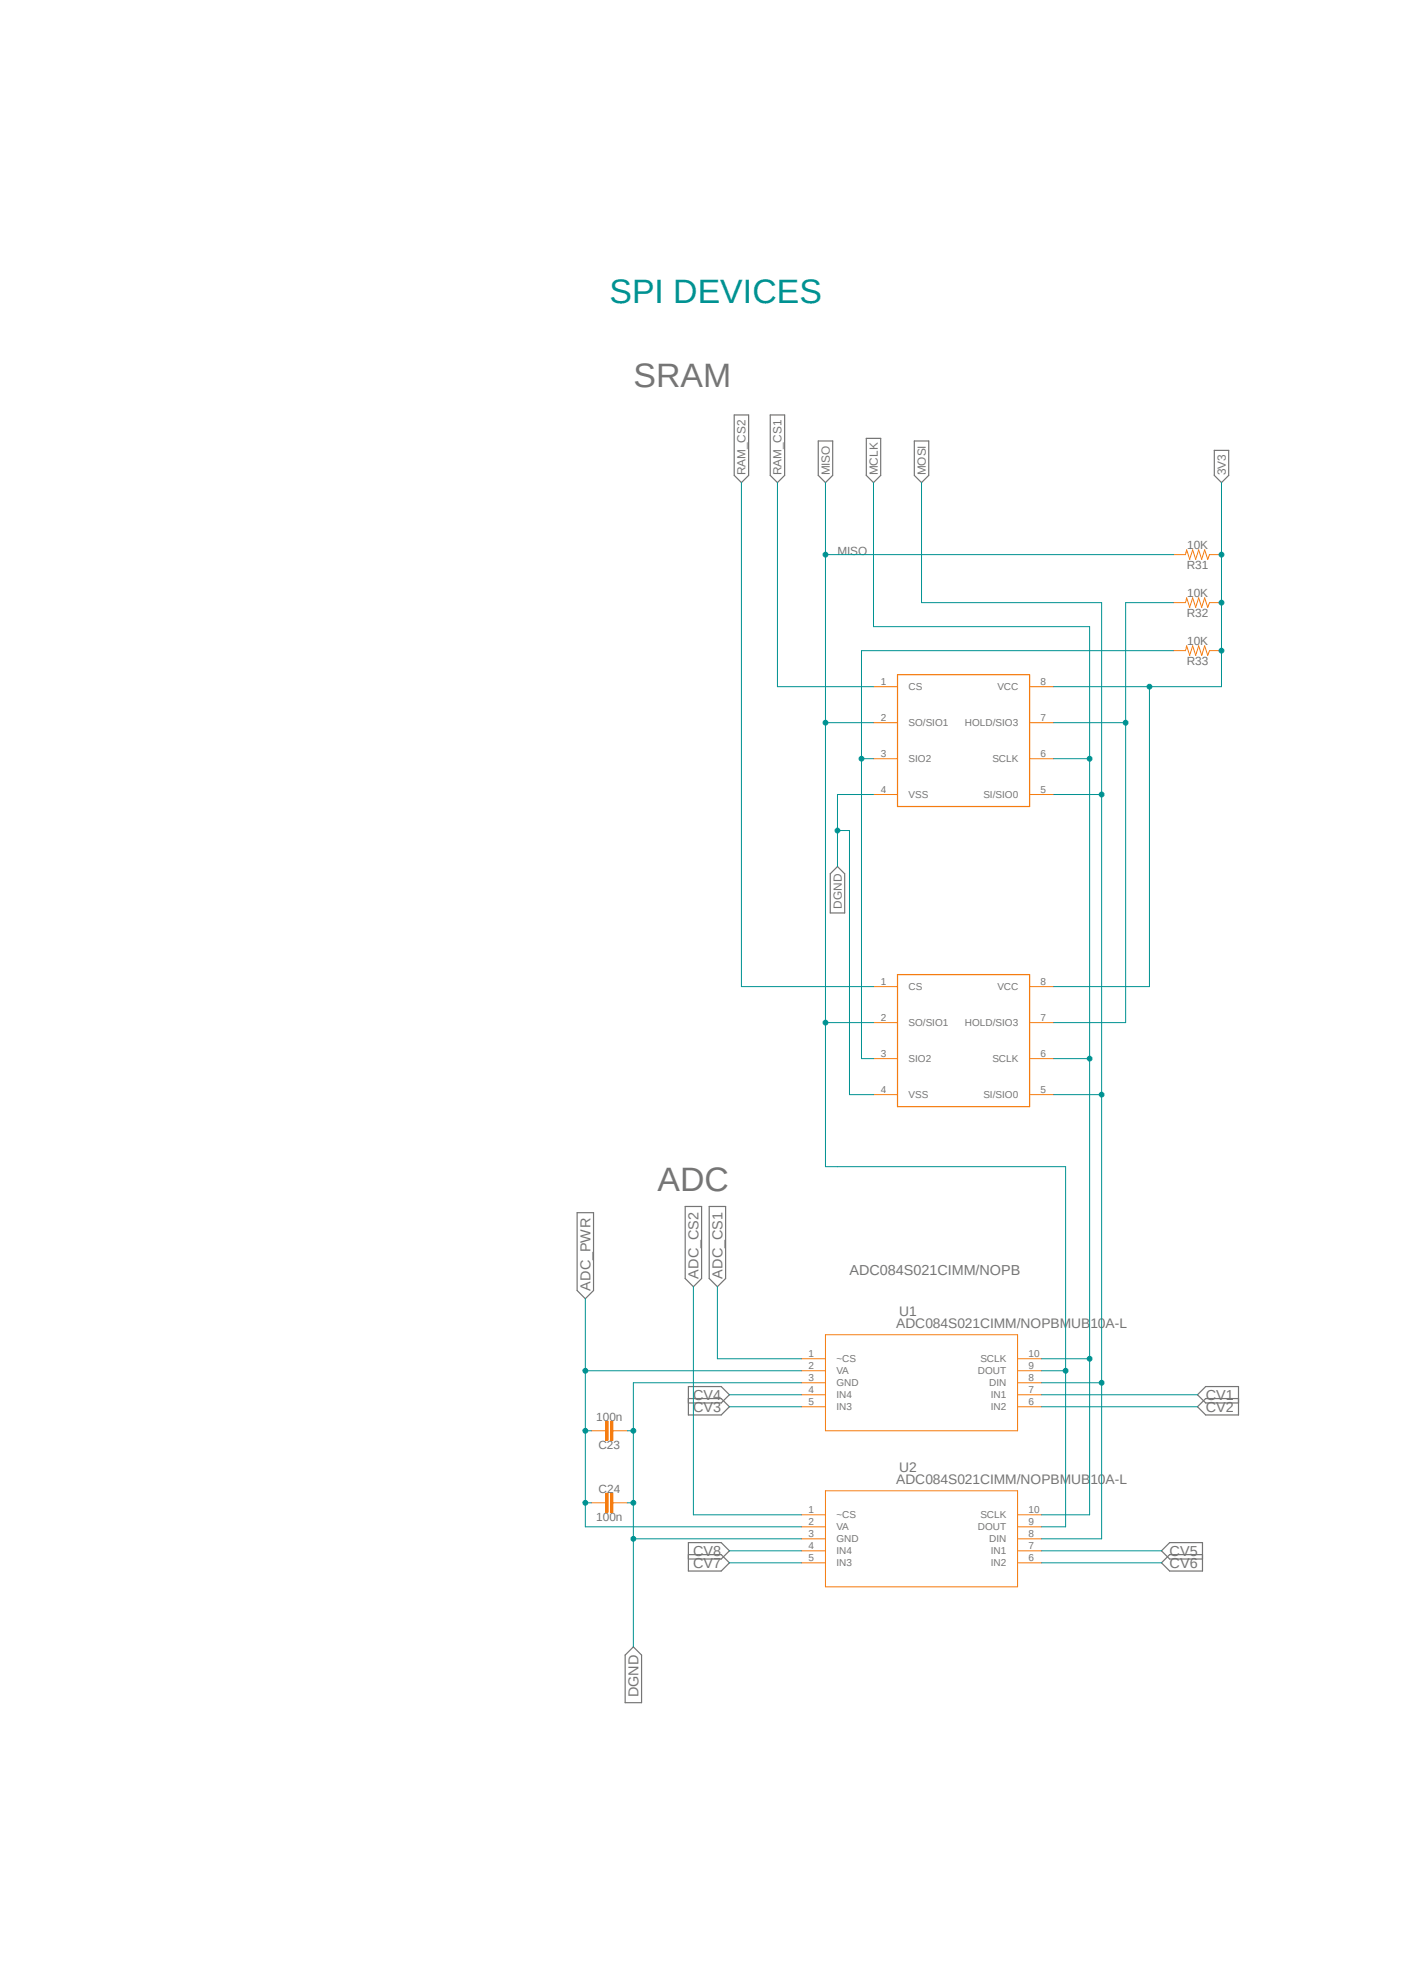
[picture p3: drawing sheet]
<svg xmlns="http://www.w3.org/2000/svg" width="297mm" height="420mm" viewBox="0 0 297 420" stroke-linecap="round" stroke-linejoin="round" font-family="sans-serif">
<path d="M0 128.5l262.8 232.1" fill="none" stroke="#fff" stroke-width=".21"/>
<g fill="none" stroke="#757575" stroke-width=".25">
<path d="M155.3 87.8h3.1v12.8l-1.6 1.5-1.5-1.5zM162.9 87.8h3.1v12.8l-1.5 1.5-1.6-1.5zM173.1 93.3h3v7.3l-1.5 1.5-1.5-1.5zM183.3 92.8h3v7.8l-1.5 1.5-1.5-1.5zM193.4 93.3h3.1v7.3l-1.6 1.5-1.5-1.5zM256.9 95.3h3v5.3l-1.5 1.5-1.5-1.5zM177.2 183.3l1.5 1.6v8.3h-3.1v-8.3zM122.1 256.6h3.5v16.4l-1.8 1.8-1.7-1.8zM144.9 255.3h3.5v15.2l-1.7 1.7-1.8-1.7zM150 255.3h3.5v15.2l-1.7 1.7-1.8-1.7zM145.6 295.9h7l1.7 1.7-1.7 1.8h-7v-6h7l1.7 1.7-1.7 1.7h-7M262 295.9h-6.9l-1.8 1.7 1.8 1.8h6.9v-6h-6.9l-1.8 1.7 1.8 1.7h6.9"/>
<path d="M145.6 328.9h7l1.7 1.8-1.7 1.7h-7v-6h7l1.7 1.7-1.7 1.8h-7M254.4 328.9h-7l-1.7 1.8 1.7 1.7h7v-6h-7l-1.7 1.7 1.7 1.8h7M134 348.4l1.7 1.8v10.1h-3.5v-10.1z"/>
</g>
<g fill="none" stroke="#f57c10" stroke-width=".21">
<path d="M248.2 117.3h2.6l.2-1 .7 2.1 .6-2.1 .6 2.1 .7-2.1 .6 2.1 .6-2.1 .7 2.1 .4-1.1h2.5M248.2 127.5h2.6l.2-1 .7 2 .6-2 .6 2 .7-2 .6 2 .6-2 .7 2 .4-1h2.5M248.2 137.7h2.6l.2-1 .7 2 .6-2 .6 2 .7-2 .6 2 .6-2 .7 2 .4-1h2.5M184.8 145.3h5.1M184.8 152.9h5.1M217.8 145.3h5.1M217.8 152.9h5.1M184.8 160.5h5.1M184.8 168.1h5.1M217.8 160.5h5.1M217.8 168.1h5.1M184.8 208.7h5.1"/>
<path d="M184.8 216.4h5.1M217.8 208.7h5.1M217.8 216.4h5.1M184.8 224h5.1M184.8 231.6h5.1M217.8 224h5.1M217.8 231.6h5.1M169.5 287.5h5.1M169.5 290h5.1M169.5 292.6h5.1M169.5 295.1h5.1M169.5 297.6h5.1"/>
<path d="M174.6 282.4h40.7v20.3h-40.7zM215.3 287.5h5M215.3 290h5M215.3 292.6h5M215.3 295.1h5M215.3 297.6h5M174.6 315.4h40.7v20.3h-40.7zM169.5 320.5h5.1M169.5 323h5.1M169.5 325.6h5.1M169.5 328.1h5.1M169.5 330.7h5.1"/>
<path d="M215.3 320.5h5M215.3 323h5M215.3 325.6h5M215.3 328.1h5M215.3 330.7h5"/>
</g>
<path d="M189.9 142.7h27.9v27.9h-27.9zM189.9 206.2h27.9v27.9h-27.9z" fill="none" stroke="#f57c10" stroke-width=".25"/>
<path d="M129.2 315.9h.5v4.1h-.5z" fill-rule="evenodd" fill="#f57c10"/>
<path d="M129.2 315.9h.5v4.1h-.5z" fill="none" stroke="#f57c10" stroke-width=".21"/>
<path d="M128.1 315.9h.6v4.1h-.6z" fill-rule="evenodd" fill="#f57c10"/>
<path d="M125.1 318h3.2M128.1 315.9h.6v4.1h-.6zM129.5 318h3.2" fill="none" stroke="#f57c10" stroke-width=".21"/>
<path d="M128.1 300.7h.6v4.1h-.6z" fill-rule="evenodd" fill="#f57c10"/>
<path d="M128.1 300.7h.6v4.1h-.6z" fill="none" stroke="#f57c10" stroke-width=".21"/>
<path d="M129.2 300.7h.5v4.1h-.5z" fill-rule="evenodd" fill="#f57c10"/>
<path d="M125.1 302.7h3.2M129.2 300.7h.5v4.1h-.5zM129.5 302.7h3.2" fill="none" stroke="#f57c10" stroke-width=".21"/>
<path d="M184.8 102.1v30.5h45.7v187.9h-10.2M222.9 160.5h7.6M222.9 224h7.6M220.3 287.5h10.2" fill="none" stroke="#009292" stroke-width=".21"/>
<circle cx="230.5" cy="160.5" r=".51" fill="#009292"/>
<circle cx="230.5" cy="160.5" r=".51" fill="none" stroke="#009292" stroke-width=".21"/>
<circle cx="230.5" cy="224" r=".51" fill="#009292"/>
<circle cx="230.5" cy="224" r=".51" fill="none" stroke="#009292" stroke-width=".21"/>
<circle cx="230.5" cy="287.5" r=".51" fill="#009292"/>
<g fill="none" stroke="#009292" stroke-width=".21">
<path d="M174.6 102.1v114.3h10.2M174.6 117.3h73.6M174.6 152.9h10.2"/>
<circle cx="230.5" cy="287.5" r=".51"/>
</g>
<circle cx="174.6" cy="117.3" r=".51" fill="#009292"/>
<circle cx="174.6" cy="117.3" r=".51" fill="none" stroke="#009292" stroke-width=".21"/>
<circle cx="174.6" cy="152.9" r=".51" fill="#009292"/>
<g fill="none" stroke="#009292" stroke-width=".21">
<path d="M177.2 246.8h48.2v76.2h-5.1M220.3 290h5.1"/>
<circle cx="174.6" cy="152.9" r=".51"/>
</g>
<circle cx="225.4" cy="290" r=".51" fill="#009292"/>
<g fill="none" stroke="#009292" stroke-width=".21">
<path d="M174.6 216.4v30.4h2.6"/>
<circle cx="225.4" cy="290" r=".51"/>
</g>
<circle cx="174.6" cy="216.4" r=".51" fill="#009292"/>
<g fill="none" stroke="#009292" stroke-width=".21">
<path d="M194.9 102.1v25.4h38.1v104.1h-10.1M222.9 168.1h10.1"/>
<circle cx="174.6" cy="216.4" r=".51"/>
</g>
<circle cx="233" cy="168.1" r=".51" fill="#009292"/>
<g fill="none" stroke="#009292" stroke-width=".21">
<path d="M233 231.6v61h-12.7"/>
<circle cx="233" cy="168.1" r=".51"/>
</g>
<circle cx="233" cy="231.6" r=".51" fill="#009292"/>
<g fill="none" stroke="#009292" stroke-width=".21">
<path d="M233 292.6v33h-12.7"/>
<circle cx="233" cy="231.6" r=".51"/>
</g>
<circle cx="233" cy="292.6" r=".51" fill="#009292"/>
<g fill="none" stroke="#009292" stroke-width=".21">
<path d="M248.2 127.5h-10.1v88.9h-15.2M222.9 152.9h15.2"/>
<circle cx="233" cy="292.6" r=".51"/>
</g>
<circle cx="238.1" cy="152.9" r=".51" fill="#009292"/>
<g fill="none" stroke="#009292" stroke-width=".21">
<path d="M248.2 137.7h-66v86.3h2.6M182.2 160.5h2.6"/>
<circle cx="238.1" cy="152.9" r=".51"/>
</g>
<circle cx="182.2" cy="160.5" r=".51" fill="#009292"/>
<g fill="none" stroke="#009292" stroke-width=".21">
<path d="M156.8 102.1v106.6h28M164.5 102.1v43.2h20.3M258.4 137.7v7.6h-35.5M243.2 145.3v63.4h-20.3M154.3 297.6h15.2M154.3 295.1h15.2M220.3 297.6h33M220.3 295.1h33"/>
<circle cx="182.2" cy="160.5" r=".51"/>
</g>
<circle cx="243.2" cy="145.3" r=".51" fill="#009292"/>
<g fill="none" stroke="#009292" stroke-width=".21">
<path d="M258.4 127.5v10.2"/>
<circle cx="243.2" cy="145.3" r=".51"/>
</g>
<circle cx="258.4" cy="137.7" r=".51" fill="#009292"/>
<g fill="none" stroke="#009292" stroke-width=".21">
<path d="M258.4 117.3v10.2"/>
<circle cx="258.4" cy="137.7" r=".51"/>
</g>
<circle cx="258.4" cy="127.5" r=".51" fill="#009292"/>
<g fill="none" stroke="#009292" stroke-width=".21">
<path d="M258.4 102.1v15.2"/>
<circle cx="258.4" cy="127.5" r=".51"/>
</g>
<circle cx="258.4" cy="117.3" r=".51" fill="#009292"/>
<g fill="none" stroke="#009292" stroke-width=".21">
<path d="M123.8 274.8v15.2h45.7M146.7 272.2v48.3h22.8M151.8 272.2v15.3h17.7M123.8 318v5h45.7"/>
<circle cx="258.4" cy="117.3" r=".51"/>
</g>
<circle cx="123.8" cy="290" r=".51" fill="#009292"/>
<g fill="none" stroke="#009292" stroke-width=".21">
<path d="M123.8 290v28M123.8 302.7h1.3"/>
<circle cx="123.8" cy="290" r=".51"/>
</g>
<circle cx="123.8" cy="302.7" r=".51" fill="#009292"/>
<g fill="none" stroke="#009292" stroke-width=".21">
<path d="M123.8 318h1.3"/>
<circle cx="123.8" cy="302.7" r=".51"/>
</g>
<circle cx="123.8" cy="318" r=".51" fill="#009292"/>
<g fill="none" stroke="#009292" stroke-width=".21">
<path d="M177.2 175.7h2.5v55.9h5.1M184.8 168.1h-7.6v15.2M154.3 328.1h15.2M154.3 330.7h15.2M220.3 328.1h25.4M220.3 330.7h25.4"/>
<circle cx="123.8" cy="318" r=".51"/>
</g>
<circle cx="177.2" cy="175.7" r=".51" fill="#009292"/>
<g fill="none" stroke="#009292" stroke-width=".21">
<path d="M169.5 292.6h-35.5v10.1M169.5 325.6h-35.5v22.8"/>
<circle cx="177.2" cy="175.7" r=".51"/>
</g>
<circle cx="134" cy="325.6" r=".51" fill="#009292"/>
<g fill="none" stroke="#009292" stroke-width=".21">
<path d="M132.7 302.7h1.3v22.9"/>
<circle cx="134" cy="325.6" r=".51"/>
</g>
<circle cx="134" cy="302.7" r=".51" fill="#009292"/>
<g fill="none" stroke="#009292" stroke-width=".21">
<path d="M132.7 318h1.3"/>
<circle cx="134" cy="302.7" r=".51"/>
</g>
<circle cx="134" cy="318" r=".51" fill="#009292"/>
<circle cx="134" cy="318" r=".51" fill="none" stroke="#009292" stroke-width=".21"/>
<text font-size="7.2" fill="#009292" x="128.9" y="64">SPI DEVICES</text>
<g font-size="7.2" fill="#757575">
<text x="134" y="81.8">SRAM</text>
<text x="139.1" y="251.9">ADC</text>
</g>
<g font-size="3" fill="#757575">
<text x="179.7" y="269.7">ADC084S021CIMM/NOPB</text>
<text x="124.9" y="273" transform="rotate(-90 124.9 273)">ADC_PWR</text>
<text x="147.8" y="270.5" transform="rotate(-90 147.8 270.5)">ADC_CS2</text>
<text x="152.9" y="270.5" transform="rotate(-90 152.9 270.5)">ADC_CS1</text>
<text x="146.6" y="298.7">CV3</text>
<text x="146.6" y="296.2">CV4</text>
<text x="255.1" y="296.2">CV1</text>
<text x="255.1" y="298.7">CV2</text>
<text x="146.6" y="329.2">CV8</text>
<text x="247.4" y="329.2">CV5</text>
<text x="146.6" y="331.8">CV7</text>
<text x="247.4" y="331.8">CV6</text>
<text x="135.1" y="359.2" transform="rotate(-90 135.1 359.2)">DGND</text>
</g>
<g font-size="2.9" fill="#757575">
<text x="189.6" y="280.9">ADC084S021CIMM/NOPBMUB10A-L</text>
<text x="190.2" y="278.4">U1</text>
<text x="190.2" y="311.4">U2</text>
<text x="189.6" y="313.9">ADC084S021CIMM/NOPBMUB10A-L</text>
</g>
<g font-size="2.5" fill="#757575">
<text x="157.7" y="100.6" transform="rotate(-90 157.7 100.6)">RAM_CS2</text>
<text x="165.4" y="100.6" transform="rotate(-90 165.4 100.6)">RAM_CS1</text>
<text x="175.5" y="100.6" transform="rotate(-90 175.5 100.6)">MISO</text>
<text x="185.7" y="100.6" transform="rotate(-90 185.7 100.6)">MCLK</text>
<text x="195.8" y="100.6" transform="rotate(-90 195.8 100.6)">MOSI</text>
<text x="259.3" y="100.6" transform="rotate(-90 259.3 100.6)">3V3</text>
<text x="177.2" y="117.3">MISO</text>
<text x="251.1" y="116.1">10K</text>
<text x="251" y="120.4">R31</text>
<text x="251" y="130.5">R32</text>
<text x="251.1" y="126.2">10K</text>
<text x="251.1" y="136.4">10K</text>
<text x="251" y="140.7">R33</text>
<text x="178.1" y="192.3" transform="rotate(-90 178.1 192.3)">DGND</text>
<text x="126.1" y="300.6">100n</text>
<text x="126.6" y="306.7">C23</text>
<text x="126.6" y="315.8">C24</text>
<text x="126.1" y="321.9">100n</text>
</g>
<g font-size="2.1" fill="#757575">
<text x="186.3" y="144.9">1</text>
<text x="192.2" y="146">CS</text>
<text x="211" y="146">VCC</text>
<text x="220.1" y="144.9">8</text>
<text x="186.3" y="152.5">2</text>
<text x="192.2" y="153.7">SO/SIO1</text>
<text x="204.1" y="153.7">HOLD/SIO3</text>
<text x="220.1" y="152.5">7</text>
<text x="186.3" y="160.1">3</text>
<text x="192.2" y="161.3">SIO2</text>
<text x="209.9" y="161.3">SCLK</text>
<text x="220.1" y="160.1">6</text>
<text x="186.3" y="167.8">4</text>
<text x="220.1" y="167.8">5</text>
<text x="192.2" y="168.9">VSS</text>
<text x="208" y="168.9">SI/SIO0</text>
<text x="186.3" y="208.4">1</text>
<text x="192.2" y="209.5">CS</text>
<text x="211" y="209.5">VCC</text>
<text x="220.1" y="208.4">8</text>
<text x="186.3" y="216">2</text>
<text x="192.2" y="217.1">SO/SIO1</text>
<text x="204.1" y="217.1">HOLD/SIO3</text>
<text x="220.1" y="216">7</text>
<text x="186.3" y="223.6">3</text>
<text x="192.2" y="224.7">SIO2</text>
<text x="209.9" y="224.7">SCLK</text>
<text x="220.1" y="223.6">6</text>
<text x="186.3" y="231.3">4</text>
<text x="192.2" y="232.4">VSS</text>
<text x="208" y="232.4">SI/SIO0</text>
<text x="220.1" y="231.3">5</text>
<text x="171.1" y="287.1">1</text>
<text x="217.6" y="287.1">10</text>
<text x="171.1" y="289.7">2</text>
<text x="171.1" y="292.2">3</text>
<text x="177" y="288.2">~CS</text>
<text x="177" y="290.8">VA</text>
<text x="177" y="293.3">GND</text>
<text x="206.9" y="290.8">DOUT</text>
<text x="207.4" y="288.2">SCLK</text>
<text x="209.3" y="293.3">DIN</text>
<text x="217.6" y="292.2">8</text>
<text x="217.6" y="289.7">9</text>
<text x="171.1" y="294.8">4</text>
<text x="171.1" y="297.3">5</text>
<text x="177" y="295.9">IN4</text>
<text x="177" y="298.4">IN3</text>
<text x="209.6" y="298.4">IN2</text>
<text x="209.6" y="295.9">IN1</text>
<text x="217.6" y="297.3">6</text>
<text x="217.6" y="294.8">7</text>
<text x="171.1" y="320.2">1</text>
<text x="171.1" y="322.7">2</text>
<text x="177" y="321.3">~CS</text>
<text x="177" y="323.8">VA</text>
<text x="206.9" y="323.8">DOUT</text>
<text x="207.4" y="321.3">SCLK</text>
<text x="217.6" y="322.7">9</text>
<text x="217.6" y="320.2">10</text>
<text x="171.1" y="325.2">3</text>
<text x="171.1" y="327.8">4</text>
<text x="177" y="326.3">GND</text>
<text x="177" y="328.9">IN4</text>
<text x="209.3" y="326.3">DIN</text>
<text x="209.6" y="328.9">IN1</text>
<text x="217.6" y="327.8">7</text>
<text x="217.6" y="325.2">8</text>
<text x="171.1" y="330.3">5</text>
<text x="177" y="331.4">IN3</text>
<text x="209.6" y="331.4">IN2</text>
<text x="217.6" y="330.3">6</text>
</g>
</svg>
